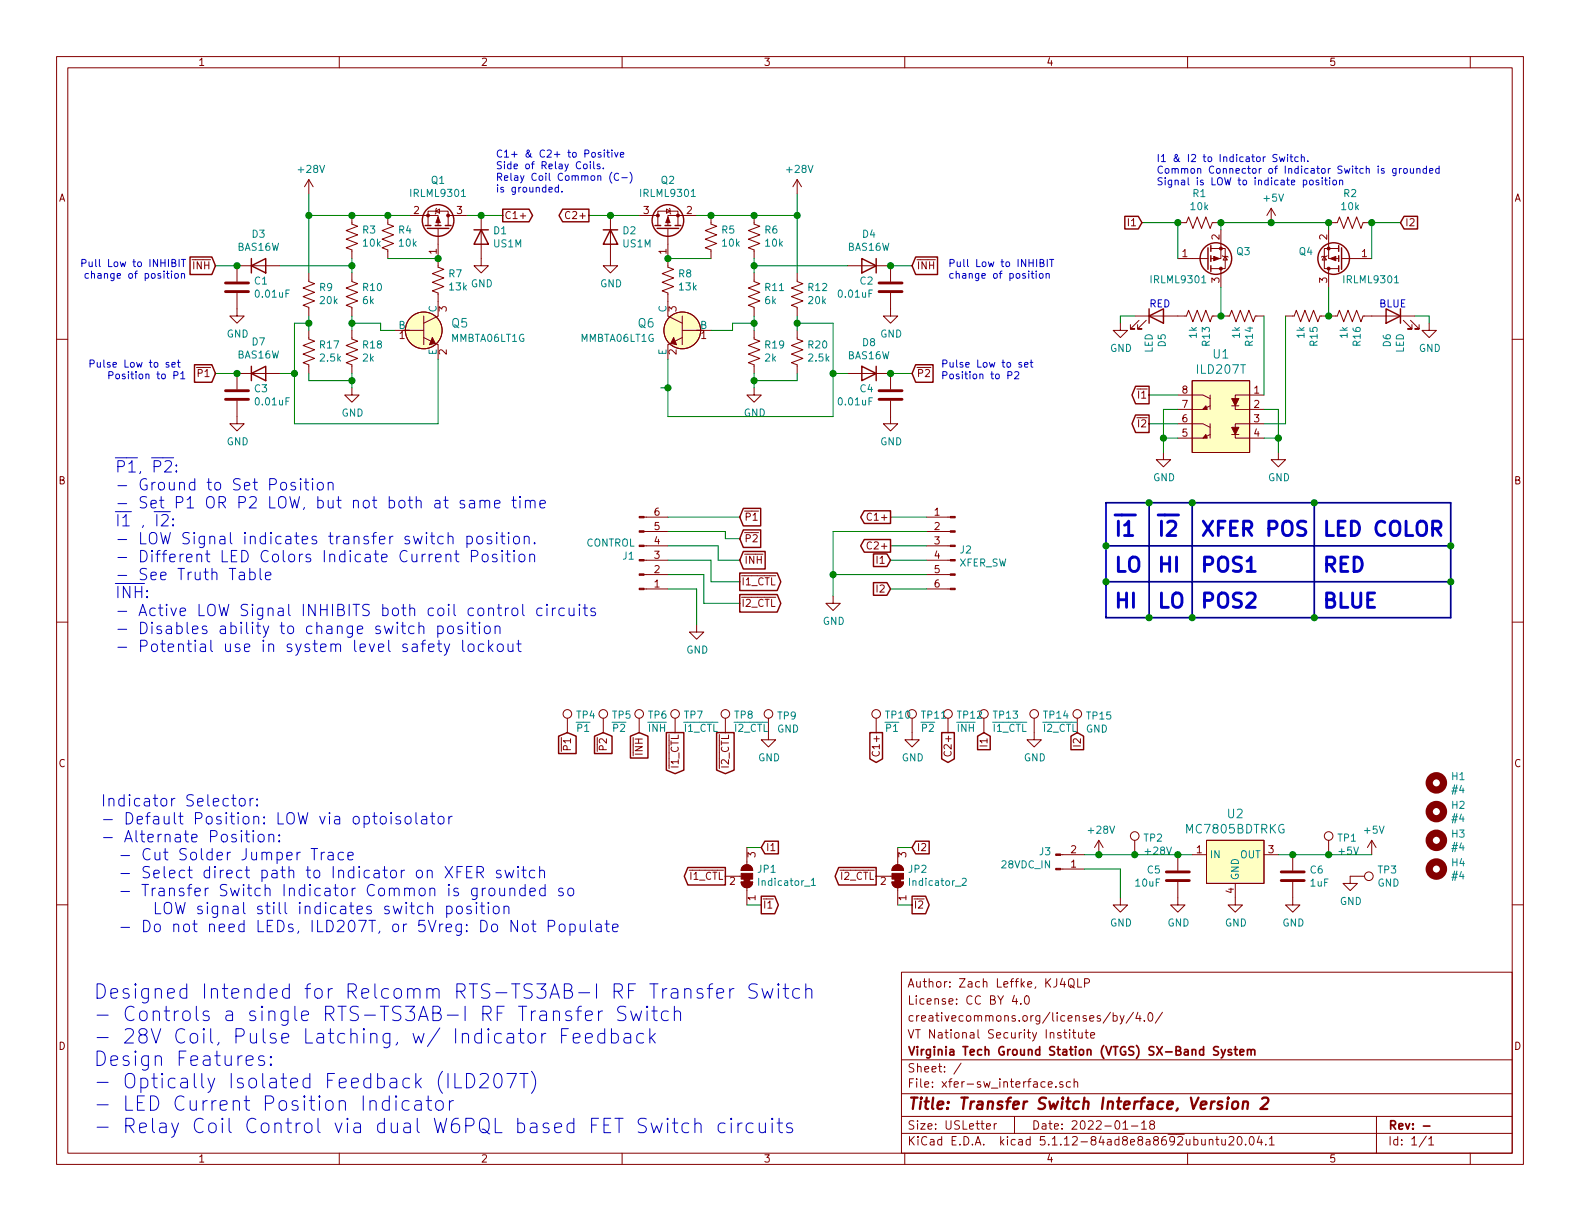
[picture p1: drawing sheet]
EESchema Schematic File Version 4
EELAYER 30 0
EELAYER END
$Descr USLetter 11000 8500
encoding utf-8
Sheet 1 1
Title "Transfer Switch Interface, Version 2"
Date "2022-01-18"
Rev "-"
Comp "Virginia Tech Ground Station (VTGS) SX-Band System"
Comment1 "VT National Security Institute"
Comment2 "creativecommons.org/licenses/by/4.0/"
Comment3 "License: CC BY 4.0"
Comment4 "Author: Zach Leffke, KJ4QLP"
$EndDescr
$Comp
L dk_Optoisolators-Transistor-Photovoltaic-Output:ILD207T U1
U 1 1
P 8500 2950
F 0 "U1" H 8500 3437 60  0000 C CNN
F 1 "ILD207T" H 8500 3331 60  0000 C CNN
F 2 "digikey-footprints:SOIC-8_W3.9mm" H 8700 3150 60  0001 L CNN
F 3 "http://www.vishay.com/docs/83647/ild205t.pdf" V 8700 3250 60  0001 L CNN
F 4 "751-1310-1-ND" H 8700 3350 60  0001 L CNN "Digi-Key_PN"
F 5 "ILD207T" H 8700 3450 60  0001 L CNN "MPN"
F 6 "Isolators" H 8700 3550 60  0001 L CNN "Category"
F 7 "Optoisolators - Transistor, Photovoltaic Output" H 8700 3650 60  0001 L CNN "Family"
F 8 "http://www.vishay.com/docs/83647/ild205t.pdf" H 8700 3750 60  0001 L CNN "DK_Datasheet_Link"
F 9 "/product-detail/en/vishay-semiconductor-opto-division/ILD207T/751-1310-1-ND/1731615" H 8700 3850 60  0001 L CNN "DK_Detail_Page"
F 10 "OPTOISOLTR 4KV 2CH TRANS 8-SOIC" H 8700 3950 60  0001 L CNN "Description"
F 11 "Vishay Semiconductor Opto Division" H 8700 4050 60  0001 L CNN "Manufacturer"
F 12 "Active" H 8700 4150 60  0001 L CNN "Status"
	1    8500 2950
	-1   0    0    -1  
$EndComp
$Comp
L Transistor_FET:IRLML9301 Q1
U 1 1
P 3050 1600
F 0 "Q1" V 3392 1600 50  0000 C CNN
F 1 "IRLML9301" V 3301 1600 50  0000 C CNN
F 2 "Package_TO_SOT_SMD:SOT-23" H 3250 1525 50  0001 L CIN
F 3 "https://www.infineon.com/dgdl/irlml9301pbf.pdf?fileId=5546d462533600a401535668e5e42640" H 3050 1600 50  0001 L CNN
	1    3050 1600
	0    1    -1   0   
$EndComp
$Comp
L Device:C C3
U 1 1
P 1650 2750
F 0 "C3" H 1765 2796 50  0000 L CNN
F 1 "0.01uF" H 1765 2705 50  0000 L CNN
F 2 "digikey-footprints:0805" H 1688 2600 50  0001 C CNN
F 3 "~" H 1650 2750 50  0001 C CNN
	1    1650 2750
	1    0    0    -1  
$EndComp
$Comp
L power:GND #PWR04
U 1 1
P 3350 1800
F 0 "#PWR04" H 3350 1550 50  0001 C CNN
F 1 "GND" H 3355 1627 50  0000 C CNN
F 2 "" H 3350 1800 50  0001 C CNN
F 3 "" H 3350 1800 50  0001 C CNN
	1    3350 1800
	1    0    0    -1  
$EndComp
$Comp
L Diode:US1M D1
U 1 1
P 3350 1650
F 0 "D1" V 3304 1730 50  0000 L CNN
F 1 "US1M" V 3395 1730 50  0000 L CNN
F 2 "Diode_SMD:D_SMA" H 3350 1475 50  0001 C CNN
F 3 "https://www.diodes.com/assets/Datasheets/ds16008.pdf" H 3350 1650 50  0001 C CNN
	1    3350 1650
	0    1    1    0   
$EndComp
$Comp
L power:+5V #PWR03
U 1 1
P 8850 1550
F 0 "#PWR03" H 8850 1400 50  0001 C CNN
F 1 "+5V" H 8865 1723 50  0000 C CNN
F 2 "" H 8850 1550 50  0001 C CNN
F 3 "" H 8850 1550 50  0001 C CNN
	1    8850 1550
	1    0    0    -1  
$EndComp
$Comp
L Transistor_FET:IRLML9301 Q2
U 1 1
P 4650 1600
F 0 "Q2" V 4992 1600 50  0000 C CNN
F 1 "IRLML9301" V 4901 1600 50  0000 C CNN
F 2 "Package_TO_SOT_SMD:SOT-23" H 4850 1525 50  0001 L CIN
F 3 "https://www.infineon.com/dgdl/irlml9301pbf.pdf?fileId=5546d462533600a401535668e5e42640" H 4650 1600 50  0001 L CNN
	1    4650 1600
	0    -1   -1   0   
$EndComp
$Comp
L power:+28V #PWR01
U 1 1
P 2150 1350
F 0 "#PWR01" H 2150 1200 50  0001 C CNN
F 1 "+28V" H 2165 1523 50  0000 C CNN
F 2 "" H 2400 1400 50  0001 C CNN
F 3 "" H 2400 1400 50  0001 C CNN
	1    2150 1350
	1    0    0    -1  
$EndComp
$Comp
L power:+28V #PWR02
U 1 1
P 5550 1350
F 0 "#PWR02" H 5550 1200 50  0001 C CNN
F 1 "+28V" H 5565 1523 50  0000 C CNN
F 2 "" H 5800 1400 50  0001 C CNN
F 3 "" H 5800 1400 50  0001 C CNN
	1    5550 1350
	1    0    0    -1  
$EndComp
$Comp
L Device:R_US R4
U 1 1
P 2700 1650
F 0 "R4" H 2632 1604 50  0000 R CNN
F 1 "10k" H 2632 1695 50  0000 R CNN
F 2 "digikey-footprints:0805" V 2740 1640 50  0001 C CNN
F 3 "~" H 2700 1650 50  0001 C CNN
	1    2700 1650
	-1   0    0    1   
$EndComp
$Comp
L Device:R_US R7
U 1 1
P 3050 1950
F 0 "R7" H 3118 1996 50  0000 L CNN
F 1 "13k" H 3118 1905 50  0000 L CNN
F 2 "digikey-footprints:0805" V 3090 1940 50  0001 C CNN
F 3 "~" H 3050 1950 50  0001 C CNN
	1    3050 1950
	1    0    0    -1  
$EndComp
$Comp
L Diode:US1M D2
U 1 1
P 4250 1650
F 0 "D2" V 4204 1730 50  0000 L CNN
F 1 "US1M" V 4295 1730 50  0000 L CNN
F 2 "Diode_SMD:D_SMA" H 4250 1475 50  0001 C CNN
F 3 "https://www.diodes.com/assets/Datasheets/ds16008.pdf" H 4250 1650 50  0001 C CNN
	1    4250 1650
	0    1    1    0   
$EndComp
$Comp
L dk_Transistors-Bipolar-BJT-Single:MMBTA06LT1G Q5
U 1 1
P 2950 2300
F 0 "Q5" H 3138 2353 60  0000 L CNN
F 1 "MMBTA06LT1G" H 3138 2247 50  0000 L CNN
F 2 "digikey-footprints:SOT-23-3" H 3150 2500 60  0001 L CNN
F 3 "http://www.onsemi.com/pub/Collateral/MMBTA05LT1-D.PDF" H 3150 2600 60  0001 L CNN
F 4 "MMBTA06LT1GOSCT-ND" H 3150 2700 60  0001 L CNN "Digi-Key_PN"
F 5 "MMBTA06LT1G" H 3150 2800 60  0001 L CNN "MPN"
F 6 "Discrete Semiconductor Products" H 3150 2900 60  0001 L CNN "Category"
F 7 "Transistors - Bipolar (BJT) - Single" H 3150 3000 60  0001 L CNN "Family"
F 8 "http://www.onsemi.com/pub/Collateral/MMBTA05LT1-D.PDF" H 3150 3100 60  0001 L CNN "DK_Datasheet_Link"
F 9 "/product-detail/en/on-semiconductor/MMBTA06LT1G/MMBTA06LT1GOSCT-ND/1139832" H 3150 3200 60  0001 L CNN "DK_Detail_Page"
F 10 "TRANS NPN 80V 0.5A SOT23" H 3150 3300 60  0001 L CNN "Description"
F 11 "ON Semiconductor" H 3150 3400 60  0001 L CNN "Manufacturer"
F 12 "Active" H 3150 3500 60  0001 L CNN "Status"
	1    2950 2300
	1    0    0    -1  
$EndComp
$Comp
L Diode:BAS16W D7
U 1 1
P 1800 2600
F 0 "D7" H 1800 2383 50  0000 C CNN
F 1 "BAS16W" H 1800 2474 50  0000 C CNN
F 2 "digikey-footprints:SOT-23-3" H 1800 2425 50  0001 C CNN
F 3 "https://assets.nexperia.com/documents/data-sheet/BAS16_SER.pdf" H 1800 2600 50  0001 C CNN
	1    1800 2600
	1    0    0    1   
$EndComp
$Comp
L Device:R_US R8
U 1 1
P 4650 1950
F 0 "R8" H 4718 1996 50  0000 L CNN
F 1 "13k" H 4718 1905 50  0000 L CNN
F 2 "digikey-footprints:0805" V 4690 1940 50  0001 C CNN
F 3 "~" H 4650 1950 50  0001 C CNN
	1    4650 1950
	1    0    0    -1  
$EndComp
$Comp
L dk_Transistors-Bipolar-BJT-Single:MMBTA06LT1G Q6
U 1 1
P 4750 2300
F 0 "Q6" H 4938 2353 60  0000 L CNN
F 1 "MMBTA06LT1G" H 4938 2247 50  0000 L CNN
F 2 "digikey-footprints:SOT-23-3" H 4950 2500 60  0001 L CNN
F 3 "http://www.onsemi.com/pub/Collateral/MMBTA05LT1-D.PDF" H 4950 2600 60  0001 L CNN
F 4 "MMBTA06LT1GOSCT-ND" H 4950 2700 60  0001 L CNN "Digi-Key_PN"
F 5 "MMBTA06LT1G" H 4950 2800 60  0001 L CNN "MPN"
F 6 "Discrete Semiconductor Products" H 4950 2900 60  0001 L CNN "Category"
F 7 "Transistors - Bipolar (BJT) - Single" H 4950 3000 60  0001 L CNN "Family"
F 8 "http://www.onsemi.com/pub/Collateral/MMBTA05LT1-D.PDF" H 4950 3100 60  0001 L CNN "DK_Datasheet_Link"
F 9 "/product-detail/en/on-semiconductor/MMBTA06LT1G/MMBTA06LT1GOSCT-ND/1139832" H 4950 3200 60  0001 L CNN "DK_Detail_Page"
F 10 "TRANS NPN 80V 0.5A SOT23" H 4950 3300 60  0001 L CNN "Description"
F 11 "ON Semiconductor" H 4950 3400 60  0001 L CNN "Manufacturer"
F 12 "Active" H 4950 3500 60  0001 L CNN "Status"
	1    4750 2300
	-1   0    0    -1  
$EndComp
$Comp
L Diode:BAS16W D8
U 1 1
P 6050 2600
F 0 "D8" H 6050 2817 50  0000 C CNN
F 1 "BAS16W" H 6050 2726 50  0000 C CNN
F 2 "digikey-footprints:SOT-23-3" H 6050 2425 50  0001 C CNN
F 3 "https://assets.nexperia.com/documents/data-sheet/BAS16_SER.pdf" H 6050 2600 50  0001 C CNN
	1    6050 2600
	-1   0    0    -1  
$EndComp
$Comp
L Device:C C4
U 1 1
P 6200 2750
F 0 "C4" H 6315 2796 50  0000 L CNN
F 1 "0.01uF" H 6315 2705 50  0000 L CNN
F 2 "digikey-footprints:0805" H 6238 2600 50  0001 C CNN
F 3 "~" H 6200 2750 50  0001 C CNN
	1    6200 2750
	-1   0    0    -1  
$EndComp
$Comp
L Device:R_US R18
U 1 1
P 2450 2450
F 0 "R18" H 2382 2404 50  0000 R CNN
F 1 "2k" H 2382 2495 50  0000 R CNN
F 2 "digikey-footprints:0805" V 2490 2440 50  0001 C CNN
F 3 "~" H 2450 2450 50  0001 C CNN
	1    2450 2450
	-1   0    0    1   
$EndComp
$Comp
L Device:R_US R10
U 1 1
P 2450 2050
F 0 "R10" H 2382 2004 50  0000 R CNN
F 1 "6k" H 2382 2095 50  0000 R CNN
F 2 "digikey-footprints:0805" V 2490 2040 50  0001 C CNN
F 3 "~" H 2450 2050 50  0001 C CNN
	1    2450 2050
	-1   0    0    1   
$EndComp
$Comp
L Device:R_US R3
U 1 1
P 2450 1650
F 0 "R3" H 2382 1604 50  0000 R CNN
F 1 "10k" H 2382 1695 50  0000 R CNN
F 2 "digikey-footprints:0805" V 2490 1640 50  0001 C CNN
F 3 "~" H 2450 1650 50  0001 C CNN
	1    2450 1650
	-1   0    0    1   
$EndComp
$Comp
L Device:R_US R17
U 1 1
P 2150 2450
F 0 "R17" H 2082 2404 50  0000 R CNN
F 1 "2.5k" H 2082 2495 50  0000 R CNN
F 2 "digikey-footprints:0805" V 2190 2440 50  0001 C CNN
F 3 "~" H 2150 2450 50  0001 C CNN
	1    2150 2450
	-1   0    0    1   
$EndComp
$Comp
L Device:R_US R9
U 1 1
P 2150 2050
F 0 "R9" H 2082 2004 50  0000 R CNN
F 1 "20k" H 2082 2095 50  0000 R CNN
F 2 "digikey-footprints:0805" V 2190 2040 50  0001 C CNN
F 3 "~" H 2150 2050 50  0001 C CNN
	1    2150 2050
	-1   0    0    1   
$EndComp
$Comp
L power:GND #PWR010
U 1 1
P 2450 2700
F 0 "#PWR010" H 2450 2450 50  0001 C CNN
F 1 "GND" H 2455 2527 50  0000 C CNN
F 2 "" H 2450 2700 50  0001 C CNN
F 3 "" H 2450 2700 50  0001 C CNN
	1    2450 2700
	1    0    0    -1  
$EndComp
$Comp
L Device:R_US R5
U 1 1
P 4950 1650
F 0 "R5" H 4882 1604 50  0000 R CNN
F 1 "10k" H 4882 1695 50  0000 R CNN
F 2 "digikey-footprints:0805" V 4990 1640 50  0001 C CNN
F 3 "~" H 4950 1650 50  0001 C CNN
	1    4950 1650
	-1   0    0    1   
$EndComp
$Comp
L Device:R_US R6
U 1 1
P 5250 1650
F 0 "R6" H 5182 1604 50  0000 R CNN
F 1 "10k" H 5182 1695 50  0000 R CNN
F 2 "digikey-footprints:0805" V 5290 1640 50  0001 C CNN
F 3 "~" H 5250 1650 50  0001 C CNN
	1    5250 1650
	-1   0    0    1   
$EndComp
$Comp
L Device:R_US R11
U 1 1
P 5250 2050
F 0 "R11" H 5182 2004 50  0000 R CNN
F 1 "6k" H 5182 2095 50  0000 R CNN
F 2 "digikey-footprints:0805" V 5290 2040 50  0001 C CNN
F 3 "~" H 5250 2050 50  0001 C CNN
	1    5250 2050
	-1   0    0    1   
$EndComp
$Comp
L Device:R_US R19
U 1 1
P 5250 2450
F 0 "R19" H 5182 2404 50  0000 R CNN
F 1 "2k" H 5182 2495 50  0000 R CNN
F 2 "digikey-footprints:0805" V 5290 2440 50  0001 C CNN
F 3 "~" H 5250 2450 50  0001 C CNN
	1    5250 2450
	-1   0    0    1   
$EndComp
$Comp
L Device:R_US R20
U 1 1
P 5550 2450
F 0 "R20" H 5482 2404 50  0000 R CNN
F 1 "2.5k" H 5482 2495 50  0000 R CNN
F 2 "digikey-footprints:0805" V 5590 2440 50  0001 C CNN
F 3 "~" H 5550 2450 50  0001 C CNN
	1    5550 2450
	-1   0    0    1   
$EndComp
$Comp
L Device:R_US R12
U 1 1
P 5550 2050
F 0 "R12" H 5482 2004 50  0000 R CNN
F 1 "20k" H 5482 2095 50  0000 R CNN
F 2 "digikey-footprints:0805" V 5590 2040 50  0001 C CNN
F 3 "~" H 5550 2050 50  0001 C CNN
	1    5550 2050
	-1   0    0    1   
$EndComp
Wire Wire Line
	2700 1800 3050 1800
Connection ~ 3050 1800
Wire Wire Line
	2850 1500 2700 1500
Wire Wire Line
	2700 1500 2450 1500
Connection ~ 2700 1500
Wire Wire Line
	2450 1500 2150 1500
Wire Wire Line
	2150 1500 2150 1350
Connection ~ 2450 1500
Wire Wire Line
	3050 2950 2050 2950
Wire Wire Line
	2050 2950 2050 2600
Wire Wire Line
	2050 2250 2150 2250
Wire Wire Line
	2150 2250 2150 2300
Wire Wire Line
	2150 2200 2150 2250
Connection ~ 2150 2250
Wire Wire Line
	2450 2200 2450 2250
Wire Wire Line
	2450 2600 2450 2650
Wire Wire Line
	2150 2600 2150 2650
Wire Wire Line
	2150 2650 2450 2650
Connection ~ 2450 2650
Wire Wire Line
	2450 2650 2450 2700
Wire Wire Line
	2750 2300 2650 2300
Wire Wire Line
	2650 2300 2650 2250
Wire Wire Line
	2650 2250 2450 2250
Connection ~ 2450 2250
Wire Wire Line
	2450 2250 2450 2300
Wire Wire Line
	2450 1800 2450 1850
Wire Wire Line
	2150 1900 2150 1500
Connection ~ 2150 1500
$Comp
L power:GND #PWR05
U 1 1
P 4250 1800
F 0 "#PWR05" H 4250 1550 50  0001 C CNN
F 1 "GND" H 4255 1627 50  0000 C CNN
F 2 "" H 4250 1800 50  0001 C CNN
F 3 "" H 4250 1800 50  0001 C CNN
	1    4250 1800
	1    0    0    -1  
$EndComp
$Comp
L power:GND #PWR011
U 1 1
P 5250 2700
F 0 "#PWR011" H 5250 2450 50  0001 C CNN
F 1 "GND" H 5255 2527 50  0000 C CNN
F 2 "" H 5250 2700 50  0001 C CNN
F 3 "" H 5250 2700 50  0001 C CNN
	1    5250 2700
	1    0    0    -1  
$EndComp
Wire Wire Line
	4650 2500 4650 2700
Wire Wire Line
	4650 2900 5800 2900
Wire Wire Line
	5800 2900 5800 2600
Wire Wire Line
	5800 2250 5550 2250
Wire Wire Line
	5550 2300 5550 2250
Connection ~ 5550 2250
Wire Wire Line
	5550 2250 5550 2200
Wire Wire Line
	5250 2200 5250 2250
Wire Wire Line
	5250 2250 5100 2250
Wire Wire Line
	5100 2250 5100 2300
Wire Wire Line
	5100 2300 4950 2300
Connection ~ 5250 2250
Wire Wire Line
	5250 2250 5250 2300
Wire Wire Line
	5250 1900 5250 1850
Wire Wire Line
	4950 1800 4650 1800
Connection ~ 4650 1800
Wire Wire Line
	4850 1500 4950 1500
Wire Wire Line
	5550 1500 5550 1350
Connection ~ 4950 1500
Wire Wire Line
	4950 1500 5250 1500
Connection ~ 5250 1500
Wire Wire Line
	5250 1500 5550 1500
Connection ~ 5550 1500
Wire Wire Line
	5550 2600 5550 2650
Wire Wire Line
	5550 2650 5250 2650
Wire Wire Line
	5250 2650 5250 2600
Wire Wire Line
	5250 2700 5250 2650
Connection ~ 5250 2650
Wire Wire Line
	3250 1500 3350 1500
Wire Wire Line
	4250 1500 4450 1500
Wire Wire Line
	4600 2700 4650 2700
Connection ~ 4650 2700
Wire Wire Line
	4650 2700 4650 2900
$Comp
L power:GND #PWR012
U 1 1
P 1650 2900
F 0 "#PWR012" H 1650 2650 50  0001 C CNN
F 1 "GND" H 1655 2727 50  0000 C CNN
F 2 "" H 1650 2900 50  0001 C CNN
F 3 "" H 1650 2900 50  0001 C CNN
	1    1650 2900
	1    0    0    -1  
$EndComp
$Comp
L power:GND #PWR013
U 1 1
P 6200 2900
F 0 "#PWR013" H 6200 2650 50  0001 C CNN
F 1 "GND" H 6205 2727 50  0000 C CNN
F 2 "" H 6200 2900 50  0001 C CNN
F 3 "" H 6200 2900 50  0001 C CNN
	1    6200 2900
	1    0    0    -1  
$EndComp
$Comp
L Device:R_US R2
U 1 1
P 9400 1550
F 0 "R2" V 9195 1550 50  0000 C CNN
F 1 "10k" V 9286 1550 50  0000 C CNN
F 2 "digikey-footprints:0805" V 9440 1540 50  0001 C CNN
F 3 "~" H 9400 1550 50  0001 C CNN
	1    9400 1550
	0    1    1    0   
$EndComp
$Comp
L Device:R_US R1
U 1 1
P 8350 1550
F 0 "R1" V 8145 1550 50  0000 C CNN
F 1 "10k" V 8236 1550 50  0000 C CNN
F 2 "digikey-footprints:0805" V 8390 1540 50  0001 C CNN
F 3 "~" H 8350 1550 50  0001 C CNN
	1    8350 1550
	0    1    1    0   
$EndComp
$Comp
L Mechanical:MountingHole H1
U 1 1
P 10000 5450
F 0 "H1" H 10100 5496 50  0000 L CNN
F 1 "#4" H 10100 5405 50  0000 L CNN
F 2 "MountingHole:MountingHole_3.2mm_M3" H 10000 5450 50  0001 C CNN
F 3 "~" H 10000 5450 50  0001 C CNN
	1    10000 5450
	1    0    0    -1  
$EndComp
$Comp
L Mechanical:MountingHole H2
U 1 1
P 10000 5650
F 0 "H2" H 10100 5696 50  0000 L CNN
F 1 "#4" H 10100 5605 50  0000 L CNN
F 2 "MountingHole:MountingHole_3.2mm_M3" H 10000 5650 50  0001 C CNN
F 3 "~" H 10000 5650 50  0001 C CNN
	1    10000 5650
	1    0    0    -1  
$EndComp
$Comp
L Mechanical:MountingHole H3
U 1 1
P 10000 5850
F 0 "H3" H 10100 5896 50  0000 L CNN
F 1 "#4" H 10100 5805 50  0000 L CNN
F 2 "MountingHole:MountingHole_3.2mm_M3" H 10000 5850 50  0001 C CNN
F 3 "~" H 10000 5850 50  0001 C CNN
	1    10000 5850
	1    0    0    -1  
$EndComp
$Comp
L Mechanical:MountingHole H4
U 1 1
P 10000 6050
F 0 "H4" H 10100 6096 50  0000 L CNN
F 1 "#4" H 10100 6005 50  0000 L CNN
F 2 "MountingHole:MountingHole_3.2mm_M3" H 10000 6050 50  0001 C CNN
F 3 "~" H 10000 6050 50  0001 C CNN
	1    10000 6050
	1    0    0    -1  
$EndComp
Wire Wire Line
	3500 1500 3350 1500
Connection ~ 3350 1500
Wire Wire Line
	4100 1500 4250 1500
Connection ~ 4250 1500
$Comp
L Device:LED D5
U 1 1
P 8050 2200
F 0 "D5" V 8089 2082 50  0000 R CNN
F 1 "LED" V 7998 2082 50  0000 R CNN
F 2 "LED_SMD:LED_0805_2012Metric" H 8050 2200 50  0001 C CNN
F 3 "~" H 8050 2200 50  0001 C CNN
	1    8050 2200
	1    0    0    -1  
$EndComp
$Comp
L Device:R_US R13
U 1 1
P 8350 2200
F 0 "R13" H 8282 2154 50  0000 R CNN
F 1 "1k" H 8282 2245 50  0000 R CNN
F 2 "digikey-footprints:0805" V 8390 2190 50  0001 C CNN
F 3 "~" H 8350 2200 50  0001 C CNN
	1    8350 2200
	0    -1   -1   0   
$EndComp
$Comp
L Transistor_FET:IRLML9301 Q3
U 1 1
P 8400 1800
F 0 "Q3" H 8604 1754 50  0000 L CNN
F 1 "IRLML9301" H 8000 1950 50  0000 L CNN
F 2 "Package_TO_SOT_SMD:SOT-23" H 8600 1725 50  0001 L CIN
F 3 "https://www.infineon.com/dgdl/irlml9301pbf.pdf?fileId=5546d462533600a401535668e5e42640" H 8400 1800 50  0001 L CNN
	1    8400 1800
	1    0    0    1   
$EndComp
$Comp
L power:GND #PWR08
U 1 1
P 7800 2250
F 0 "#PWR08" H 7800 2000 50  0001 C CNN
F 1 "GND" H 7805 2077 50  0000 C CNN
F 2 "" H 7800 2250 50  0001 C CNN
F 3 "" H 7800 2250 50  0001 C CNN
	1    7800 2250
	1    0    0    -1  
$EndComp
$Comp
L Transistor_FET:IRLML9301 Q4
U 1 1
P 9350 1800
F 0 "Q4" H 9555 1754 50  0000 L CNN
F 1 "IRLML9301" H 8950 1950 50  0000 L CNN
F 2 "Package_TO_SOT_SMD:SOT-23" H 9550 1725 50  0001 L CIN
F 3 "https://www.infineon.com/dgdl/irlml9301pbf.pdf?fileId=5546d462533600a401535668e5e42640" H 9350 1800 50  0001 L CNN
	1    9350 1800
	-1   0    0    1   
$EndComp
$Comp
L Device:R_US R16
U 1 1
P 9400 2200
F 0 "R16" H 9332 2154 50  0000 R CNN
F 1 "1k" H 9332 2245 50  0000 R CNN
F 2 "digikey-footprints:0805" V 9440 2190 50  0001 C CNN
F 3 "~" H 9400 2200 50  0001 C CNN
	1    9400 2200
	0    -1   -1   0   
$EndComp
$Comp
L Device:LED D6
U 1 1
P 9700 2200
F 0 "D6" V 9739 2082 50  0000 R CNN
F 1 "LED" V 9648 2082 50  0000 R CNN
F 2 "LED_SMD:LED_0805_2012Metric" H 9700 2200 50  0001 C CNN
F 3 "~" H 9700 2200 50  0001 C CNN
	1    9700 2200
	-1   0    0    -1  
$EndComp
$Comp
L power:GND #PWR09
U 1 1
P 9950 2250
F 0 "#PWR09" H 9950 2000 50  0001 C CNN
F 1 "GND" H 9955 2077 50  0000 C CNN
F 2 "" H 9950 2250 50  0001 C CNN
F 3 "" H 9950 2250 50  0001 C CNN
	1    9950 2250
	1    0    0    -1  
$EndComp
Wire Wire Line
	8200 1800 8200 1550
Connection ~ 8200 1550
Wire Wire Line
	8200 1550 7950 1550
Wire Wire Line
	8500 1550 8500 1600
Wire Wire Line
	9250 1550 9250 1600
Wire Wire Line
	9250 1550 8850 1550
Connection ~ 9250 1550
Connection ~ 8500 1550
Wire Wire Line
	8850 1550 8500 1550
Wire Wire Line
	9550 1800 9550 1550
Connection ~ 9550 1550
Wire Wire Line
	9550 1550 9750 1550
$Comp
L Connector:Conn_01x06_Male J2
U 1 1
P 6650 3800
F 0 "J2" H 6622 3774 50  0000 R CNN
F 1 "XFER_SW" H 6622 3683 50  0000 R CNN
F 2 "Connector_PinHeader_2.54mm:PinHeader_1x06_P2.54mm_Horizontal" H 6650 3800 50  0001 C CNN
F 3 "~" H 6650 3800 50  0001 C CNN
	1    6650 3800
	-1   0    0    -1  
$EndComp
Wire Wire Line
	6450 3600 6200 3600
Wire Wire Line
	6450 3800 6200 3800
Wire Wire Line
	6450 3900 6200 3900
Wire Wire Line
	6450 4100 6200 4100
$Comp
L power:GND #PWR017
U 1 1
P 5800 4150
F 0 "#PWR017" H 5800 3900 50  0001 C CNN
F 1 "GND" H 5805 3977 50  0000 C CNN
F 2 "" H 5800 4150 50  0001 C CNN
F 3 "" H 5800 4150 50  0001 C CNN
	1    5800 4150
	1    0    0    -1  
$EndComp
Wire Wire Line
	5800 3700 5800 4000
Wire Wire Line
	5800 3700 6450 3700
Wire Wire Line
	5800 4000 6450 4000
Connection ~ 5800 4000
Wire Wire Line
	5800 4000 5800 4150
Text GLabel 3500 1500 2    50   Output ~ 0
C1+
Text GLabel 4100 1500 0    50   Output ~ 0
C2+
Text GLabel 6200 3600 0    50   Output ~ 0
C1+
Text GLabel 6200 3800 0    50   Output ~ 0
C2+
Text GLabel 7950 1550 0    50   Input ~ 0
I1
Text GLabel 9750 1550 2    50   Input ~ 0
I2
Text GLabel 6200 3900 0    50   Input ~ 0
I1
Text GLabel 6200 4100 0    50   Input ~ 0
I2
Text GLabel 8000 2750 0    50   Output ~ 0
~I1
Text Notes 800  4550 0    79   ~ 0
~P1~, ~P2~:\n- Ground to Set Position\n- Set P1 OR P2 LOW, but not both at same time\n~I1~ , ~I2~:\n- LOW Signal indicates transfer switch position.\n- Different LED Colors Indicate Current Position\n- See Truth Table\n~INH~:\n- Active LOW Signal INHIBITS both coil control circuits\n- Disables ability to change switch position\n- Potential use in system level safety lockout
Text Notes 7750 3750 0    100  ~ 20
~I1
Text Notes 8050 3750 0    100  ~ 20
~I2
Text Notes 8350 3750 0    100  ~ 20
XFER POS
Text Notes 7750 4250 0    100  ~ 20
HI
Text Notes 8050 4250 0    100  ~ 20
LO
Text Notes 8350 4250 0    100  ~ 20
POS2
Text Notes 8050 4000 0    100  ~ 20
HI
Text Notes 7750 4000 0    100  ~ 20
LO
Text Notes 8350 4000 0    100  ~ 20
POS1
Wire Bus Line
	8000 3500 8000 4300
Wire Bus Line
	8300 3500 8300 4300
Wire Bus Line
	7700 3500 8000 3500
Wire Bus Line
	10100 3500 10100 3800
Wire Bus Line
	10100 4300 9150 4300
Wire Bus Line
	7700 4300 7700 4050
Connection ~ 8000 3500
Wire Bus Line
	8000 3500 8300 3500
Connection ~ 8300 3500
Wire Bus Line
	8300 3500 9150 3500
Connection ~ 8000 4300
Wire Bus Line
	8000 4300 7700 4300
Connection ~ 8300 4300
Wire Bus Line
	8300 4300 8000 4300
Wire Bus Line
	7700 3800 10100 3800
Connection ~ 10100 3800
Wire Bus Line
	10100 3800 10100 4050
Wire Bus Line
	7700 4050 10100 4050
Connection ~ 7700 4050
Wire Bus Line
	10100 4050 10100 4300
Text Notes 8000 2150 0    50   ~ 0
RED
Connection ~ 8850 1550
Text Notes 9600 2150 0    50   ~ 0
BLUE
Text Notes 9200 3750 0    100  ~ 20
LED COLOR
Text Notes 9200 4000 0    100  ~ 20
RED
Text Notes 9200 4250 0    100  ~ 20
BLUE
Wire Bus Line
	7700 3500 7700 3800
Connection ~ 7700 3800
Wire Bus Line
	7700 3800 7700 4050
Connection ~ 10100 4050
Wire Bus Line
	9150 3500 9150 4300
Connection ~ 9150 3500
Wire Bus Line
	9150 3500 10100 3500
Connection ~ 9150 4300
Wire Bus Line
	9150 4300 8300 4300
Text GLabel 5150 4200 2    50   Output ~ 0
~I2_CTL
Text GLabel 5150 4050 2    50   Output ~ 0
~I1_CTL
Text GLabel 5150 3750 2    50   Input ~ 0
~P2
Text GLabel 5150 3600 2    50   Input ~ 0
~P1
$Comp
L power:GND #PWR020
U 1 1
P 7800 6250
F 0 "#PWR020" H 7800 6000 50  0001 C CNN
F 1 "GND" H 7805 6077 50  0000 C CNN
F 2 "" H 7800 6250 50  0001 C CNN
F 3 "" H 7800 6250 50  0001 C CNN
	1    7800 6250
	1    0    0    -1  
$EndComp
$Comp
L power:+5V #PWR019
U 1 1
P 9550 5950
F 0 "#PWR019" H 9550 5800 50  0001 C CNN
F 1 "+5V" H 9565 6123 50  0000 C CNN
F 2 "" H 9550 5950 50  0001 C CNN
F 3 "" H 9550 5950 50  0001 C CNN
	1    9550 5950
	1    0    0    -1  
$EndComp
$Comp
L power:+28V #PWR018
U 1 1
P 7650 5950
F 0 "#PWR018" H 7650 5800 50  0001 C CNN
F 1 "+28V" H 7665 6123 50  0000 C CNN
F 2 "" H 7900 6000 50  0001 C CNN
F 3 "" H 7900 6000 50  0001 C CNN
	1    7650 5950
	1    0    0    -1  
$EndComp
Text Notes 650  7900 0    100  ~ 0
Designed Intended for Relcomm RTS-TS3AB-I RF Transfer Switch\n- Controls a single RTS-TS3AB-I RF Transfer Switch\n- 28V Coil, Pulse Latching, w/ Indicator Feedback\nDesign Features:\n- Optically Isolated Feedback (ILD207T)\n- LED Current Position Indicator\n- Relay Coil Control via dual W6PQL based FET Switch circuits
$Comp
L Diode:BAS16W D3
U 1 1
P 1800 1850
F 0 "D3" H 1800 1633 50  0000 C CNN
F 1 "BAS16W" H 1800 1724 50  0000 C CNN
F 2 "digikey-footprints:SOT-23-3" H 1800 1675 50  0001 C CNN
F 3 "https://assets.nexperia.com/documents/data-sheet/BAS16_SER.pdf" H 1800 1850 50  0001 C CNN
	1    1800 1850
	1    0    0    1   
$EndComp
$Comp
L Device:C C1
U 1 1
P 1650 2000
F 0 "C1" H 1765 2046 50  0000 L CNN
F 1 "0.01uF" H 1765 1955 50  0000 L CNN
F 2 "digikey-footprints:0805" H 1688 1850 50  0001 C CNN
F 3 "~" H 1650 2000 50  0001 C CNN
	1    1650 2000
	1    0    0    -1  
$EndComp
$Comp
L power:GND #PWR06
U 1 1
P 1650 2150
F 0 "#PWR06" H 1650 1900 50  0001 C CNN
F 1 "GND" H 1655 1977 50  0000 C CNN
F 2 "" H 1650 2150 50  0001 C CNN
F 3 "" H 1650 2150 50  0001 C CNN
	1    1650 2150
	1    0    0    -1  
$EndComp
Wire Wire Line
	3050 2500 3050 2950
Wire Wire Line
	1950 1850 2450 1850
Connection ~ 2450 1850
Wire Wire Line
	2450 1850 2450 1900
Wire Wire Line
	1650 1850 1500 1850
Connection ~ 1650 1850
Wire Wire Line
	1650 2600 1500 2600
Connection ~ 1650 2600
Wire Wire Line
	1950 2600 2050 2600
Connection ~ 2050 2600
Wire Wire Line
	2050 2600 2050 2250
Text GLabel 1500 2600 0    50   Input ~ 0
~P1
Text GLabel 1500 1850 0    50   Input ~ 0
~INH
$Comp
L Diode:BAS16W D4
U 1 1
P 6050 1850
F 0 "D4" H 6050 1633 50  0000 C CNN
F 1 "BAS16W" H 6050 1724 50  0000 C CNN
F 2 "digikey-footprints:SOT-23-3" H 6050 1675 50  0001 C CNN
F 3 "https://assets.nexperia.com/documents/data-sheet/BAS16_SER.pdf" H 6050 1850 50  0001 C CNN
	1    6050 1850
	-1   0    0    1   
$EndComp
$Comp
L Device:C C2
U 1 1
P 6200 2000
F 0 "C2" H 6315 2046 50  0000 L CNN
F 1 "0.01uF" H 6315 1955 50  0000 L CNN
F 2 "digikey-footprints:0805" H 6238 1850 50  0001 C CNN
F 3 "~" H 6200 2000 50  0001 C CNN
	1    6200 2000
	-1   0    0    -1  
$EndComp
$Comp
L power:GND #PWR07
U 1 1
P 6200 2150
F 0 "#PWR07" H 6200 1900 50  0001 C CNN
F 1 "GND" H 6205 1977 50  0000 C CNN
F 2 "" H 6200 2150 50  0001 C CNN
F 3 "" H 6200 2150 50  0001 C CNN
	1    6200 2150
	1    0    0    -1  
$EndComp
Text GLabel 6350 1850 2    50   Input ~ 0
~INH
Text GLabel 6350 2600 2    50   Input ~ 0
~P2
$Comp
L Device:R_US R14
U 1 1
P 8650 2200
F 0 "R14" H 8582 2154 50  0000 R CNN
F 1 "1k" H 8582 2245 50  0000 R CNN
F 2 "digikey-footprints:0805" V 8690 2190 50  0001 C CNN
F 3 "~" H 8650 2200 50  0001 C CNN
	1    8650 2200
	0    -1   -1   0   
$EndComp
$Comp
L Device:R_US R15
U 1 1
P 9100 2200
F 0 "R15" H 9032 2154 50  0000 R CNN
F 1 "1k" H 9032 2245 50  0000 R CNN
F 2 "digikey-footprints:0805" V 9140 2190 50  0001 C CNN
F 3 "~" H 9100 2200 50  0001 C CNN
	1    9100 2200
	0    -1   -1   0   
$EndComp
Wire Wire Line
	8500 2000 8500 2200
Connection ~ 8500 2200
Wire Wire Line
	9250 2000 9250 2200
Connection ~ 9250 2200
$Comp
L power:GND #PWR014
U 1 1
P 8100 3150
F 0 "#PWR014" H 8100 2900 50  0001 C CNN
F 1 "GND" H 8105 2977 50  0000 C CNN
F 2 "" H 8100 3150 50  0001 C CNN
F 3 "" H 8100 3150 50  0001 C CNN
	1    8100 3150
	1    0    0    -1  
$EndComp
$Comp
L power:GND #PWR015
U 1 1
P 8900 3150
F 0 "#PWR015" H 8900 2900 50  0001 C CNN
F 1 "GND" H 8905 2977 50  0000 C CNN
F 2 "" H 8900 3150 50  0001 C CNN
F 3 "" H 8900 3150 50  0001 C CNN
	1    8900 3150
	1    0    0    -1  
$EndComp
Wire Wire Line
	8950 2950 8800 2950
Wire Wire Line
	8800 2850 8900 2850
Wire Wire Line
	8900 2850 8900 3050
Wire Wire Line
	8800 3050 8900 3050
Connection ~ 8900 3050
Wire Wire Line
	8900 3050 8900 3150
Wire Wire Line
	8200 2850 8100 2850
Wire Wire Line
	8100 2850 8100 3050
Wire Wire Line
	8200 3050 8100 3050
Connection ~ 8100 3050
Wire Wire Line
	8100 3050 8100 3150
Wire Wire Line
	8200 2950 8000 2950
Wire Wire Line
	8200 2750 8000 2750
Wire Wire Line
	7900 2200 7800 2200
Wire Wire Line
	7800 2200 7800 2250
Wire Wire Line
	9850 2200 9950 2200
Wire Wire Line
	9950 2200 9950 2250
Wire Wire Line
	8800 2200 8800 2750
Wire Wire Line
	8950 2200 8950 2950
$Comp
L Jumper:SolderJumper_3_Bridged12 JP2
U 1 1
P 6250 6100
F 0 "JP2" V 6296 6168 50  0000 L CNN
F 1 "Indicator_2" V 6205 6168 50  0000 L CNN
F 2 "Jumper:SolderJumper-3_P1.3mm_Bridged12_RoundedPad1.0x1.5mm_NumberLabels" H 6250 6100 50  0001 C CNN
F 3 "~" H 6250 6100 50  0001 C CNN
	1    6250 6100
	0    1    -1   0   
$EndComp
$Comp
L Jumper:SolderJumper_3_Bridged12 JP1
U 1 1
P 5200 6100
F 0 "JP1" V 5246 6168 50  0000 L CNN
F 1 "Indicator_1" V 5155 6168 50  0000 L CNN
F 2 "Jumper:SolderJumper-3_P1.3mm_Bridged12_RoundedPad1.0x1.5mm_NumberLabels" H 5200 6100 50  0001 C CNN
F 3 "~" H 5200 6100 50  0001 C CNN
	1    5200 6100
	0    1    -1   0   
$EndComp
Text GLabel 6350 6300 2    50   Output ~ 0
~I2
Text GLabel 6350 5900 2    50   Input ~ 0
I2
Text GLabel 5300 5900 2    50   Input ~ 0
I1
Text GLabel 5300 6300 2    50   Output ~ 0
~I1
Text GLabel 5050 6100 0    50   Output ~ 0
~I1_CTL
Text GLabel 8000 2950 0    50   Output ~ 0
~I2
Wire Wire Line
	5200 5900 5300 5900
Wire Wire Line
	5300 6300 5200 6300
Wire Wire Line
	6250 5900 6350 5900
Wire Wire Line
	6350 6300 6250 6300
Text GLabel 6100 6100 0    50   Output ~ 0
~I2_CTL
Wire Wire Line
	6350 1850 6200 1850
Connection ~ 6200 1850
Wire Wire Line
	5550 1900 5550 1500
Wire Wire Line
	5900 1850 5250 1850
Connection ~ 5250 1850
Wire Wire Line
	5250 1850 5250 1800
Wire Wire Line
	5900 2600 5800 2600
Connection ~ 5800 2600
Wire Wire Line
	5800 2600 5800 2250
Wire Wire Line
	6200 2600 6350 2600
Connection ~ 6200 2600
$Comp
L dk_PMIC-Voltage-Regulators-Linear:MC7805BDTRKG U2
U 1 1
P 8600 5950
F 0 "U2" H 8600 6237 60  0000 C CNN
F 1 "MC7805BDTRKG" H 8600 6131 60  0000 C CNN
F 2 "digikey-footprints:TO-252-3" H 8800 6150 60  0001 L CNN
F 3 "http://www.onsemi.com/pub/Collateral/MC7800-D.PDF" H 8800 6250 60  0001 L CNN
F 4 "MC7805BDTRKGOSCT-ND" H 8800 6350 60  0001 L CNN "Digi-Key_PN"
F 5 "MC7805BDTRKG" H 8800 6450 60  0001 L CNN "MPN"
F 6 "Integrated Circuits (ICs)" H 8800 6550 60  0001 L CNN "Category"
F 7 "PMIC - Voltage Regulators - Linear" H 8800 6650 60  0001 L CNN "Family"
F 8 "http://www.onsemi.com/pub/Collateral/MC7800-D.PDF" H 8800 6750 60  0001 L CNN "DK_Datasheet_Link"
F 9 "/product-detail/en/on-semiconductor/MC7805BDTRKG/MC7805BDTRKGOSCT-ND/1139742" H 8800 6850 60  0001 L CNN "DK_Detail_Page"
F 10 "IC REG LINEAR 5V 1A DPAK" H 8800 6950 60  0001 L CNN "Description"
F 11 "ON Semiconductor" H 8800 7050 60  0001 L CNN "Manufacturer"
F 12 "Active" H 8800 7150 60  0001 L CNN "Status"
	1    8600 5950
	1    0    0    -1  
$EndComp
$Comp
L Device:C C5
U 1 1
P 8200 6100
F 0 "C5" H 8315 6146 50  0000 L CNN
F 1 "10uF" H 8315 6055 50  0000 L CNN
F 2 "digikey-footprints:0805" H 8238 5950 50  0001 C CNN
F 3 "~" H 8200 6100 50  0001 C CNN
	1    8200 6100
	-1   0    0    -1  
$EndComp
$Comp
L Connector:Conn_01x02_Male J3
U 1 1
P 7350 6050
F 0 "J3" H 7322 5932 50  0000 R CNN
F 1 "28VDC_IN" H 7322 6023 50  0000 R CNN
F 2 "Connector_PinHeader_2.54mm:PinHeader_1x02_P2.54mm_Vertical" H 7350 6050 50  0001 C CNN
F 3 "~" H 7350 6050 50  0001 C CNN
	1    7350 6050
	1    0    0    1   
$EndComp
$Comp
L power:GND #PWR021
U 1 1
P 8200 6250
F 0 "#PWR021" H 8200 6000 50  0001 C CNN
F 1 "GND" H 8205 6077 50  0000 C CNN
F 2 "" H 8200 6250 50  0001 C CNN
F 3 "" H 8200 6250 50  0001 C CNN
	1    8200 6250
	1    0    0    -1  
$EndComp
$Comp
L Device:C C6
U 1 1
P 9000 6100
F 0 "C6" H 9115 6146 50  0000 L CNN
F 1 "1uF" H 9115 6055 50  0000 L CNN
F 2 "digikey-footprints:0805" H 9038 5950 50  0001 C CNN
F 3 "~" H 9000 6100 50  0001 C CNN
	1    9000 6100
	1    0    0    -1  
$EndComp
Wire Wire Line
	7550 5950 7650 5950
Connection ~ 7650 5950
Wire Wire Line
	7650 5950 7900 5950
Connection ~ 8200 5950
Wire Wire Line
	8200 5950 8300 5950
Wire Wire Line
	8900 5950 9000 5950
Connection ~ 9000 5950
Wire Wire Line
	9000 5950 9250 5950
$Comp
L power:GND #PWR022
U 1 1
P 8600 6250
F 0 "#PWR022" H 8600 6000 50  0001 C CNN
F 1 "GND" H 8605 6077 50  0000 C CNN
F 2 "" H 8600 6250 50  0001 C CNN
F 3 "" H 8600 6250 50  0001 C CNN
	1    8600 6250
	1    0    0    -1  
$EndComp
$Comp
L power:GND #PWR023
U 1 1
P 9000 6250
F 0 "#PWR023" H 9000 6000 50  0001 C CNN
F 1 "GND" H 9005 6077 50  0000 C CNN
F 2 "" H 9000 6250 50  0001 C CNN
F 3 "" H 9000 6250 50  0001 C CNN
	1    9000 6250
	1    0    0    -1  
$EndComp
Wire Wire Line
	7550 6050 7800 6050
Wire Wire Line
	7800 6050 7800 6250
$Comp
L Connector:Conn_01x06_Male J1
U 1 1
P 4450 3900
F 0 "J1" H 4422 3874 50  0000 R CNN
F 1 "CONTROL" H 4422 3783 50  0000 R CNN
F 2 "Connector_PinHeader_2.54mm:PinHeader_1x06_P2.54mm_Horizontal" H 4450 3900 50  0001 C CNN
F 3 "~" H 4450 3900 50  0001 C CNN
	1    4450 3900
	1    0    0    1   
$EndComp
Text GLabel 5150 3900 2    50   Input ~ 0
~INH
$Comp
L power:GND #PWR016
U 1 1
P 4850 4350
F 0 "#PWR016" H 4850 4100 50  0001 C CNN
F 1 "GND" H 4855 4177 50  0000 C CNN
F 2 "" H 4850 4350 50  0001 C CNN
F 3 "" H 4850 4350 50  0001 C CNN
	1    4850 4350
	1    0    0    -1  
$EndComp
Wire Wire Line
	4650 3600 5150 3600
Wire Wire Line
	4650 3700 5050 3700
Wire Wire Line
	5050 3700 5050 3750
Wire Wire Line
	5050 3750 5150 3750
Wire Wire Line
	4650 3800 5000 3800
Wire Wire Line
	5000 3800 5000 3900
Wire Wire Line
	5000 3900 5150 3900
Wire Wire Line
	4650 3900 4950 3900
Wire Wire Line
	4950 3900 4950 4050
Wire Wire Line
	4950 4050 5150 4050
Wire Wire Line
	4650 4000 4900 4000
Wire Wire Line
	4900 4000 4900 4200
Wire Wire Line
	4900 4200 5150 4200
Wire Wire Line
	4650 4100 4850 4100
Wire Wire Line
	4850 4100 4850 4350
Text Notes 700  6500 0    79   ~ 0
Indicator Selector:\n- Default Position: LOW via optoisolator\n- Alternate Position:\n  - Cut Solder Jumper Trace\n  - Select direct path to Indicator on XFER switch\n  - Transfer Switch Indicator Common is grounded so\n      LOW signal still indicates switch position\n  - Do not need LEDs, ILD207T, or 5Vreg: Do Not Populate
Text Notes 3450 1350 0    50   ~ 0
C1+ & C2+ to Positive \nSide of Relay Coils.\nRelay Coil Common (C-)\nis grounded.
Text Notes 8050 1300 0    50   ~ 0
I1 & I2 to Indicator Switch.  \nCommon Connector of Indicator Switch is grounded\nSignal is LOW to indicate position
$Comp
L Connector:TestPoint TP1
U 1 1
P 9250 5950
F 0 "TP1" H 9308 6068 50  0000 L CNN
F 1 "+5V" H 9308 5977 50  0000 L CNN
F 2 "TestPoint:TestPoint_Pad_D1.5mm" H 9450 5950 50  0001 C CNN
F 3 "~" H 9450 5950 50  0001 C CNN
	1    9250 5950
	1    0    0    -1  
$EndComp
$Comp
L Connector:TestPoint TP3
U 1 1
P 9400 6100
F 0 "TP3" V 9354 6288 50  0000 L CNN
F 1 "GND" V 9445 6288 50  0000 L CNN
F 2 "TestPoint:TestPoint_Pad_D1.5mm" H 9600 6100 50  0001 C CNN
F 3 "~" H 9600 6100 50  0001 C CNN
	1    9400 6100
	0    1    1    0   
$EndComp
$Comp
L power:GND #PWR024
U 1 1
P 9400 6100
F 0 "#PWR024" H 9400 5850 50  0001 C CNN
F 1 "GND" H 9405 5927 50  0000 C CNN
F 2 "" H 9400 6100 50  0001 C CNN
F 3 "" H 9400 6100 50  0001 C CNN
	1    9400 6100
	1    0    0    -1  
$EndComp
$Comp
L Connector:TestPoint TP2
U 1 1
P 7900 5950
F 0 "TP2" H 7958 6068 50  0000 L CNN
F 1 "+28V" H 7958 5977 50  0000 L CNN
F 2 "TestPoint:TestPoint_Pad_D1.5mm" H 8100 5950 50  0001 C CNN
F 3 "~" H 8100 5950 50  0001 C CNN
	1    7900 5950
	1    0    0    -1  
$EndComp
Connection ~ 7900 5950
Wire Wire Line
	7900 5950 8200 5950
Connection ~ 9250 5950
Wire Wire Line
	9250 5950 9550 5950
Text GLabel 5050 5100 3    50   Output ~ 0
~I2_CTL
Text GLabel 4700 5100 3    50   Output ~ 0
~I1_CTL
Text GLabel 4200 5100 3    50   Input ~ 0
~P2
Text GLabel 3950 5100 3    50   Input ~ 0
~P1
Text GLabel 4450 5100 3    50   Input ~ 0
~INH
$Comp
L power:GND #PWR0101
U 1 1
P 5350 5100
F 0 "#PWR0101" H 5350 4850 50  0001 C CNN
F 1 "GND" H 5355 4927 50  0000 C CNN
F 2 "" H 5350 5100 50  0001 C CNN
F 3 "" H 5350 5100 50  0001 C CNN
	1    5350 5100
	1    0    0    -1  
$EndComp
$Comp
L Connector:TestPoint TP4
U 1 1
P 3950 5100
F 0 "TP4" H 4008 5224 50  0000 L CNN
F 1 "~P1" H 4008 5126 50  0000 L CNN
F 2 "TestPoint:TestPoint_Pad_2.0x2.0mm" H 4150 5100 50  0001 C CNN
F 3 "~" H 4150 5100 50  0001 C CNN
	1    3950 5100
	1    0    0    -1  
$EndComp
$Comp
L Connector:TestPoint TP5
U 1 1
P 4200 5100
F 0 "TP5" H 4258 5224 50  0000 L CNN
F 1 "~P2" H 4258 5126 50  0000 L CNN
F 2 "TestPoint:TestPoint_Pad_2.0x2.0mm" H 4400 5100 50  0001 C CNN
F 3 "~" H 4400 5100 50  0001 C CNN
	1    4200 5100
	1    0    0    -1  
$EndComp
$Comp
L Connector:TestPoint TP6
U 1 1
P 4450 5100
F 0 "TP6" H 4508 5224 50  0000 L CNN
F 1 "~INH" H 4508 5126 50  0000 L CNN
F 2 "TestPoint:TestPoint_Pad_2.0x2.0mm" H 4650 5100 50  0001 C CNN
F 3 "~" H 4650 5100 50  0001 C CNN
	1    4450 5100
	1    0    0    -1  
$EndComp
$Comp
L Connector:TestPoint TP7
U 1 1
P 4700 5100
F 0 "TP7" H 4758 5224 50  0000 L CNN
F 1 "~I1_CTL" H 4758 5126 50  0000 L CNN
F 2 "TestPoint:TestPoint_Pad_2.0x2.0mm" H 4900 5100 50  0001 C CNN
F 3 "~" H 4900 5100 50  0001 C CNN
	1    4700 5100
	1    0    0    -1  
$EndComp
$Comp
L Connector:TestPoint TP8
U 1 1
P 5050 5100
F 0 "TP8" H 5108 5224 50  0000 L CNN
F 1 "~I2_CTL" H 5108 5126 50  0000 L CNN
F 2 "TestPoint:TestPoint_Pad_2.0x2.0mm" H 5250 5100 50  0001 C CNN
F 3 "~" H 5250 5100 50  0001 C CNN
	1    5050 5100
	1    0    0    -1  
$EndComp
$Comp
L Connector:TestPoint TP9
U 1 1
P 5350 5100
F 0 "TP9" H 5408 5218 50  0000 L CNN
F 1 "GND" H 5408 5127 50  0000 L CNN
F 2 "TestPoint:TestPoint_Pad_2.0x2.0mm" H 5550 5100 50  0001 C CNN
F 3 "~" H 5550 5100 50  0001 C CNN
	1    5350 5100
	1    0    0    -1  
$EndComp
Text GLabel 7500 5100 3    50   Input ~ 0
I2
Text GLabel 6850 5100 3    50   Input ~ 0
I1
Text GLabel 6100 5100 3    50   Output ~ 0
C1+
Text GLabel 6600 5100 3    50   Output ~ 0
C2+
$Comp
L power:GND #PWR025
U 1 1
P 6350 5100
F 0 "#PWR025" H 6350 4850 50  0001 C CNN
F 1 "GND" H 6355 4927 50  0000 C CNN
F 2 "" H 6350 5100 50  0001 C CNN
F 3 "" H 6350 5100 50  0001 C CNN
	1    6350 5100
	1    0    0    -1  
$EndComp
$Comp
L Connector:TestPoint TP10
U 1 1
P 6100 5100
F 0 "TP10" H 6158 5224 50  0000 L CNN
F 1 "~P1" H 6158 5126 50  0000 L CNN
F 2 "TestPoint:TestPoint_Pad_2.0x2.0mm" H 6300 5100 50  0001 C CNN
F 3 "~" H 6300 5100 50  0001 C CNN
	1    6100 5100
	1    0    0    -1  
$EndComp
$Comp
L Connector:TestPoint TP11
U 1 1
P 6350 5100
F 0 "TP11" H 6408 5224 50  0000 L CNN
F 1 "~P2" H 6408 5126 50  0000 L CNN
F 2 "TestPoint:TestPoint_Pad_2.0x2.0mm" H 6550 5100 50  0001 C CNN
F 3 "~" H 6550 5100 50  0001 C CNN
	1    6350 5100
	1    0    0    -1  
$EndComp
$Comp
L Connector:TestPoint TP12
U 1 1
P 6600 5100
F 0 "TP12" H 6658 5224 50  0000 L CNN
F 1 "~INH" H 6658 5126 50  0000 L CNN
F 2 "TestPoint:TestPoint_Pad_2.0x2.0mm" H 6800 5100 50  0001 C CNN
F 3 "~" H 6800 5100 50  0001 C CNN
	1    6600 5100
	1    0    0    -1  
$EndComp
$Comp
L Connector:TestPoint TP13
U 1 1
P 6850 5100
F 0 "TP13" H 6908 5224 50  0000 L CNN
F 1 "~I1_CTL" H 6908 5126 50  0000 L CNN
F 2 "TestPoint:TestPoint_Pad_2.0x2.0mm" H 7050 5100 50  0001 C CNN
F 3 "~" H 7050 5100 50  0001 C CNN
	1    6850 5100
	1    0    0    -1  
$EndComp
$Comp
L Connector:TestPoint TP14
U 1 1
P 7200 5100
F 0 "TP14" H 7258 5224 50  0000 L CNN
F 1 "~I2_CTL" H 7258 5126 50  0000 L CNN
F 2 "TestPoint:TestPoint_Pad_2.0x2.0mm" H 7400 5100 50  0001 C CNN
F 3 "~" H 7400 5100 50  0001 C CNN
	1    7200 5100
	1    0    0    -1  
$EndComp
$Comp
L Connector:TestPoint TP15
U 1 1
P 7500 5100
F 0 "TP15" H 7558 5218 50  0000 L CNN
F 1 "GND" H 7558 5127 50  0000 L CNN
F 2 "TestPoint:TestPoint_Pad_2.0x2.0mm" H 7700 5100 50  0001 C CNN
F 3 "~" H 7700 5100 50  0001 C CNN
	1    7500 5100
	1    0    0    -1  
$EndComp
$Comp
L power:GND #PWR026
U 1 1
P 7200 5100
F 0 "#PWR026" H 7200 4850 50  0001 C CNN
F 1 "GND" H 7205 4927 50  0000 C CNN
F 2 "" H 7200 5100 50  0001 C CNN
F 3 "" H 7200 5100 50  0001 C CNN
	1    7200 5100
	1    0    0    -1  
$EndComp
Text Notes 1300 2650 2    50   ~ 0
Pulse Low to set \nPosition to P1
Text Notes 1300 1950 2    50   ~ 0
Pull Low to INHIBIT\nchange of position
Text Notes 6550 2650 0    50   ~ 0
Pulse Low to set \nPosition to P2
Text Notes 6600 1950 0    50   ~ 0
Pull Low to INHIBIT\nchange of position
$EndSCHEMATC
